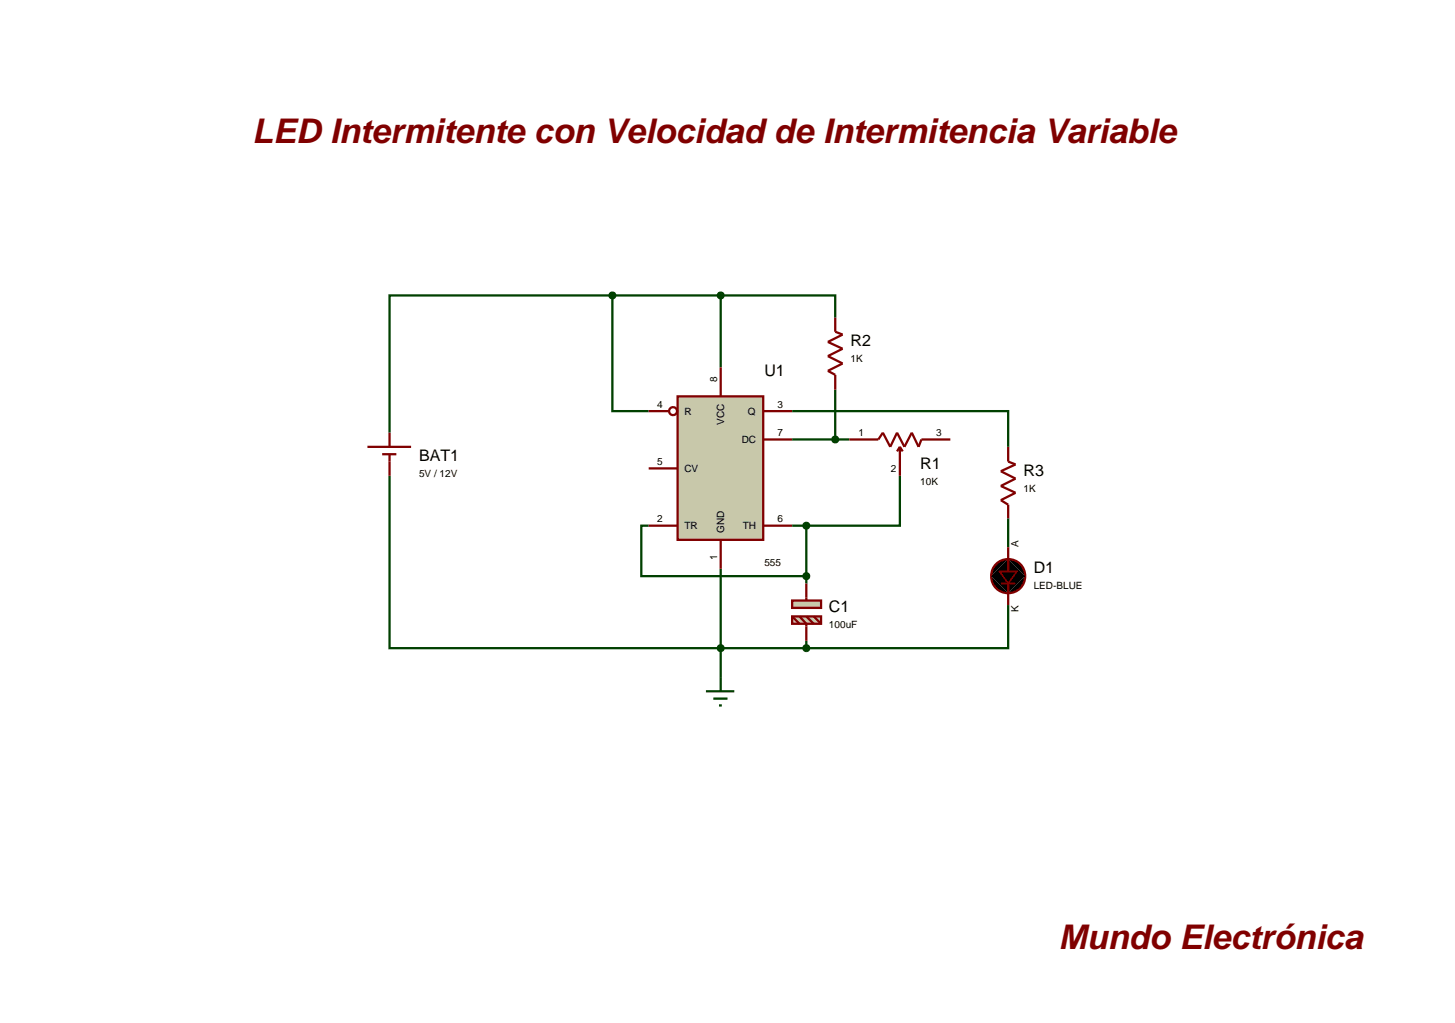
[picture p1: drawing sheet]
<svg xmlns="http://www.w3.org/2000/svg" width="257mm" height="180mm" viewBox="0 0 257 180" stroke-linecap="round" stroke-linejoin="round" font-family="sans-serif">
<g fill="none" stroke="#004000" stroke-width=".4">
<path d="M108 52.1h-39.3v24.2M108 52.1v20.4h6.4M108 52.1h19.1M127.1 52.1h20.2v3.9M127.1 52.1v12.7M139.7 72.5h38.1v6.3M139.7 77.5h10.1M147.3 68.7v8.8M68.7 83.9v30.4h73.5M114.4 92.7h-1.3v8.9h29.1M139.7 92.7h2.5M142.2 92.7v10.2"/>
<path d="M158.7 83.9v8.8h-16.5M177.8 91.4v5.1M127.1 100.3v19.1M142.2 113v1.3M177.8 106.7v7.6h-35.6"/>
</g>
<path d="M64.8 78.8h7.7M68.7 76.3v2.5M67.4 80.1h2.5M68.7 80.1v3.8" fill="none" stroke="#800000" stroke-width=".4"/>
<path d="M119.5 69.9h15.1v25.3h-15.1z" fill="#c8c8aa" stroke="#800000" stroke-width=".4"/>
<g fill="none" stroke="#800000" stroke-width=".4">
<path d="M114.4 72.5h3.5M127.1 64.8v5.1M134.6 72.5h5.1M134.6 77.5h5.1M114.4 92.7h5.1M114.4 82.6h5.1M127.1 95.2v5.1M134.6 92.7h5.1"/>
<circle cx="118.7" cy="72.5" r=".7"/>
</g>
<path d="M107.6 51.8l.4-.2-.5 .5zM108 51.6l.4 .2 .1 .3zM108.5 52.1l-.1 .3-.4 .2zM107.5 52.1l.5 .5-.3-.1z" fill="#004000" stroke="#004000" stroke-width=".4"/>
<path d="M107.5 52.1l.5-.5 .5 .5-.5 .5z" fill="#004000"/>
<path d="M147.3 56v2.5l1.3 .5-2.6 1.3 2.6 1.2-2.6 1.3 2.6 1.3-2.6 1.3 1.3 .7v2.6M149.8 77.5h5.1l.8-1.2 1.3 2.5 1.2-2.5 1.3 2.5 1.3-2.5 1.2 2.5 .5-1.3h5.1M158.7 78.8l-.5 .8M158.7 78.8l.5 .8M158.7 78.8v5.1" fill="none" stroke="#800000" stroke-width=".4"/>
<path d="M126.7 51.8l.4-.2-.5 .5zM127.1 51.6l.3 .1 .2 .4zM127.1 52.6l.5-.5-.2 .4zM126.6 52.1l.5 .5-.4-.2z" fill="#004000" stroke="#004000" stroke-width=".4"/>
<path d="M126.6 52.1l.5-.5 .5 .5-.5 .5z" fill="#004000"/>
<path d="M147 77.1l.3-.1-.5 .5zM147.3 77l.3 .1 .2 .4zM147.3 78l.5-.5-.2 .4zM146.8 77.5l.5 .5-.4-.2z" fill="#004000" stroke="#004000" stroke-width=".4"/>
<path d="M146.8 77.5l.5-.5 .5 .5-.5 .5z" fill="#004000"/>
<path d="M177.8 78.8v2.6l1.3 .5-2.6 1.2 2.6 1.3-2.6 1.3 2.6 1.2-2.6 1.3 1.3 .8v2.4M177.8 96.5v4.3M177.8 102.9v3.8" fill="none" stroke="#800000" stroke-width=".4"/>
<path d="M175.4 99.7a2.97 2.97 0 0 1 2.4-1.1l-3 3 .1-.7zM177.8 98.6a2.95 2.95 0 0 1 3 3zM177.8 104.6l3-3a2.95 2.95 0 0 1-3 3zM174.8 101.6l3 3a2.95 2.95 0 0 1-3-3z" fill="#000" stroke="#800000" stroke-width=".4"/>
<path d="M174.8 101.6l3-3 3 3-3 3z" fill="#000"/>
<path d="M176.5 102.9h2.6" fill="none" stroke="#800000" stroke-width=".3"/>
<path d="M176.3 100.8h3l-1.5 2.1z" fill="#000" stroke="#800000" stroke-width=".3"/>
<path d="M126.8 113.9l.3-.1-.5 .5zM127.1 113.8l.3 .1 .2 .4zM127.1 114.8l.5-.5-.2 .4zM126.6 114.3l.5 .5-.4-.2z" fill="#004000" stroke="#004000" stroke-width=".4"/>
<path d="M127.1 113.8l.5 .5-.5 .5-.5-.5z" fill="#004000"/>
<path d="M127.1 119.4v2.5M124.5 121.9h5M125.8 123.2h2.5M126.8 124.4h.5" fill="none" stroke="#004000" stroke-width=".4"/>
<g fill="#c8c8aa" stroke="#800000" stroke-width=".4">
<path d="M139.7 105.9h5.1v1.3h-5.1z"/>
<path d="M139.7 108.7h5.1v1.3h-5.1z"/>
</g>
<path d="M139.7 108.7l1.3 1.3M141 108.7l1.2 1.3v3M142.2 102.9v3M142.2 108.7l1.3 1.3M143.5 108.7l1.3 1.3" fill="none" stroke="#800000" stroke-width=".4"/>
<path d="M141.8 114l.4-.2-.5 .5zM142.2 113.8l.3 .1 .2 .4zM142.7 114.3l-.2 .4-.3 .1zM141.7 114.3l.5 .5-.3-.1z" fill="#004000" stroke="#004000" stroke-width=".4"/>
<path d="M141.7 114.3l.5-.5 .5 .5-.5 .5z" fill="#004000"/>
<path d="M141.9 92.3l.3-.1-.5 .5zM142.2 92.2l.4 .2 .1 .3zM142.7 92.7l-.2 .4-.3 .1zM141.7 92.7l.5 .5-.3-.1z" fill="#004000" stroke="#004000" stroke-width=".4"/>
<path d="M141.7 92.7l.5-.5 .5 .5-.5 .5z" fill="#004000"/>
<path d="M141.8 101.3l.4-.2-.5 .5zM142.2 101.1l.3 .1 .2 .4zM142.7 101.6l-.2 .4-.3 .1zM141.7 101.6l.5 .5-.3-.1z" fill="#004000" stroke="#004000" stroke-width=".4"/>
<path d="M141.7 101.6l.5-.5 .5 .5-.5 .5z" fill="#004000"/>
<g font-size="6" fill="#800000">
<text x="44.5" y="25.1">LED Intermitente con Velocidad de Intermitencia Variable</text>
<text x="186.7" y="167.3">Mundo Electrónica</text>
</g>
<g font-size="2.8">
<text x="150" y="61.1">R2</text>
<text x="134.8" y="66.3">U1</text>
<text x="73.9" y="81.4">BAT1</text>
<text x="162.3" y="82.7">R1</text>
<text x="180.5" y="84">R3</text>
<text x="182.3" y="101.1">D1</text>
<text x="146.2" y="108">C1</text>
</g>
<g font-size="1.8">
<text x="150" y="63.9">1K</text>
<text x="115.9" y="71.9">4</text>
<text x="126.5" y="67.4" transform="rotate(-90 126.5 67.4)">8</text>
<text x="137.1" y="71.9">3</text>
<text x="120.7" y="73.1">R</text>
<text x="127.7" y="74.9" transform="rotate(-90 127.7 74.9)">VCC</text>
<text x="131.9" y="73.1">Q</text>
<text x="137.1" y="76.9">7</text>
<text x="151.4" y="76.9">1</text>
<text x="165.1" y="76.9">3</text>
<text x="115.9" y="82">5</text>
<text x="120.7" y="83.2">CV</text>
<text x="130.8" y="78.1">DC</text>
<text x="157.1" y="83.2">2</text>
<text x="73.9" y="84.2">5V / 12V</text>
<text x="162.3" y="85.5">10K</text>
<text x="180.5" y="86.8">1K</text>
<text x="115.9" y="92.1">2</text>
<text x="120.7" y="93.3">TR</text>
<text x="127.7" y="94" transform="rotate(-90 127.7 94)">GND</text>
<text x="131" y="93.3">TH</text>
<text x="137.1" y="92.1">6</text>
<text x="126.5" y="98.8" transform="rotate(-90 126.5 98.8)">1</text>
<text x="134.8" y="99.8">555</text>
<text x="179.6" y="96.5" transform="rotate(-90 179.6 96.5)">A</text>
<text x="179.6" y="107.9" transform="rotate(-90 179.6 107.9)">K</text>
<text x="182.3" y="103.9">LED-BLUE</text>
<text x="146.2" y="110.8">100uF</text>
</g>
</svg>
